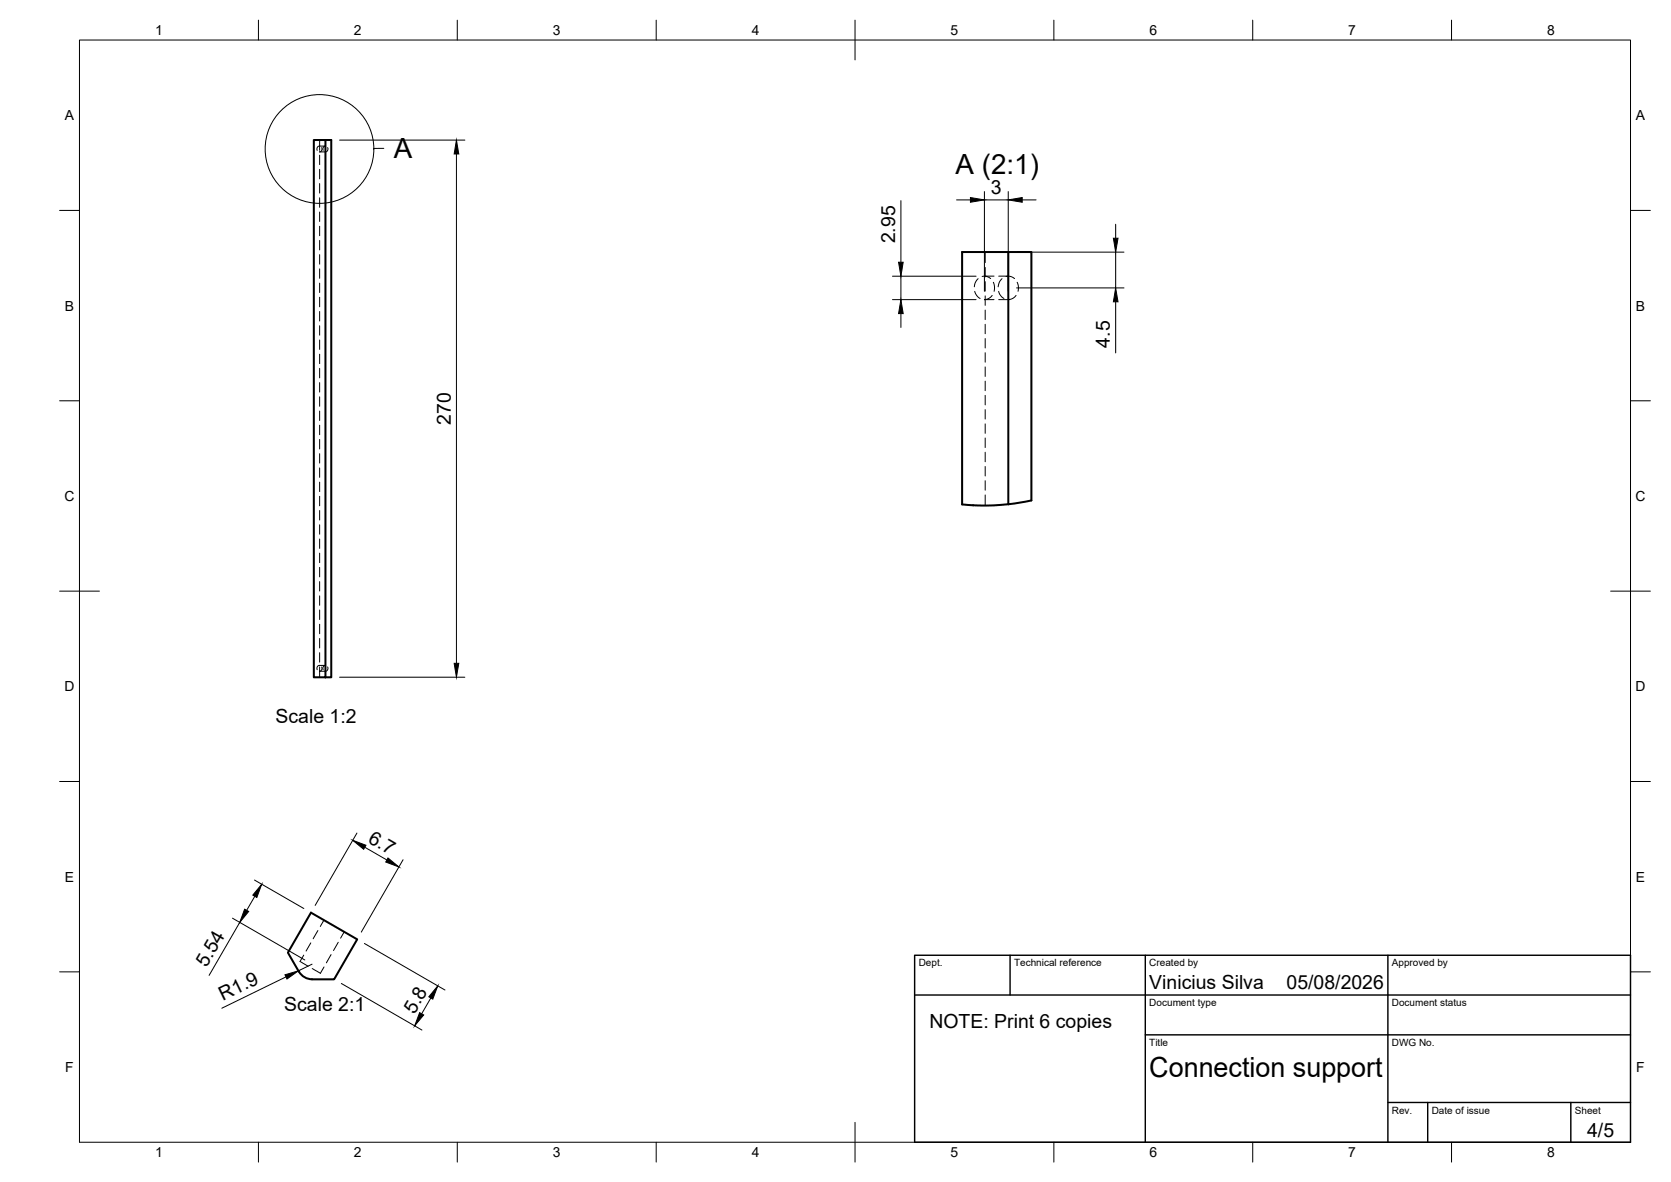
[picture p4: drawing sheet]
<svg xmlns="http://www.w3.org/2000/svg" width="420mm" height="297mm" viewBox="0 0 420 297" stroke-linecap="round" stroke-linejoin="round" font-family="sans-serif">
<!-- layer: Hidden -->
<g fill="none" stroke="#000" stroke-width=".25">
<path d="M79.8 37.8l-.1-.6 .3-.4 1.8-.1-.5 .4v.7M80.4 35.2v2.6M80.4 39v2.4M80.9 37.1l.1 .4a.65 .65 0 0 1-.7 .7h1.5a.73 .73 0 0 0 .6-1.1M80.4 42.6v2.3M80.4 46.1v2.4M80.4 49.7v2.4M80.4 53.3v2.4M80.4 56.9v2.3M80.4 60.4v2.4M80.4 64v2.4M80.4 67.6v2.3"/>
<path d="M80.4 71.1v2.4M80.4 74.7v2.4M80.4 78.3v2.4M245.1 73.2l.5 1.1 .8 .7M245.9 70l-.7 1.1-.2 1M247 69.5l.9-.1 1.2 .6M247.5 69.4h2.4M247.7 63.3v2.7M247.7 67.2v2.4M247.7 70.8v2.4M247.7 74.3v2.4M247.7 77.9v2.4"/>
<path d="M249.5 74.2l-.8 .7-1.2 .4h2.4M249.8 70.9l.3 1.2-.1 1.1M251.1 73.2l.6 1.1 .7 .7M251.1 69.4h2.4M251.9 70l-.5 .7-.4 1.4M252.9 69.5l1-.1 1.2 .6M255.5 74.2l-.8 .7-.8 .4h-2.8M255.8 70.9l.3 1.2-.1 1.1M80.4 81.9v2.3M80.4 85.4v2.4M80.4 89v2.4M80.4 92.6v2.4"/>
<path d="M80.4 96.1v2.4M80.4 99.7v2.4M247.7 81.5v2.4M247.7 85.1v2.3M247.7 88.6v2.4M247.7 92.2v2.4M247.7 95.8v2.4M247.7 99.4v2.4M80.4 103.3v2.4M80.4 106.9v2.3M80.4 110.4v2.4M80.4 114v2.4"/>
<path d="M80.4 117.6v2.4M247.7 102.9v2.4M247.7 106.5v2.4M247.7 110.1v2.4M247.7 113.7v2.3M247.7 117.2v2.4M80.4 121.2v2.3M80.4 124.7v2.4M80.4 128.3v2.4M80.4 131.9v2.3M80.4 135.5v2.3M80.4 139v2.4"/>
<path d="M247.7 120.8v2.4M247.7 124.4v2.6M80.4 142.6v2.4M80.4 146.2v2.3M80.4 149.7v2.4M80.4 153.3v2.4M80.4 156.9v2.4M79.8 168.3l-.1-.6 .4-.5h1.7l-.5 .4v.7M80.4 160.5v2.3M80.4 164v2.4M80.4 167.6v2.6M80.9 167.6l.1 .4a.65 .65 0 0 1-.7 .7h1.5a.73 .73 0 0 0 .6-1.1"/>
<path d="M78.1 236.9l-1.1 2.1M79.9 233.9l-1.2 2M81.4 231.2l-.9 1.6M83.2 239.9l-1.1 2.1M85 236.8l-1.1 2.1M86.6 234.2l-1 1.6M76.4 240l-1 1.6 2.1 1.2M81.5 243l-.9 1.6-2.1-1.2"/>
</g>
<!-- layer: Visible -->
<path d="M78.9 35.2h2.9v135h-2.9zM81.8 35.2h1.5v135h-1.5M253.5 63.3h5.8v62.5l-5.8 .9zM253.5 63.3h-11.6v63.5M253.5 126.7l-5.5 .3-6.1-.2M78.2 229.3l11.6 6.8-5.8 10h-5.5l-1.2-.2-1-.5-1.1-1.2-2.8-4.8z" fill="none" stroke="#000" stroke-width=".51"/>
<!-- layer: BORDER -->
<g fill="none" stroke="#000" stroke-width=".25">
<path d="M20 10.1h390v276.9h-390zM65 5.1v5M115 5.1v5M165 5.1v5M215 5.1v10M265 5.1v5M315 5.1v5M365 5.1v5M15 52.9h5M410 52.9h5M15 100.7h5M410 100.7h5"/>
<path d="M15 148.6h10M405 148.6h10M15 196.4h5M410 196.4h5M15 244.2h5M410 244.2h5M65 287v5M115 287v5M165 287v5M215 282.1v9.9M265 287v5M315 287v5"/>
<path d="M365 287v5"/>
</g>
<!-- layer: TITLEBLOCK -->
<path d="M230 240.1h180v46.9h-180zM230 250h180M254 240.1v9.9M288 240.1v46.9M349 240.1v46.9M288 260.1h122M349 277.1h61M359 277.1v9.9M395 277.1v9.9" fill="none" stroke="#000" stroke-width=".36"/>
<!-- layer: FD_Dimensions -->
<g fill="none" stroke="#000" stroke-width=".25">
<path d="M85.4 35.2h31.5M114.8 38.7v128M226.5 50.4v15.5M240.5 50.2h3.5M247.5 48.1v25.1M247.5 50.2h6M253.5 48.1v25.1M257 50.2h3.5M280.5 56.4v3.5M224.4 75.3h21M224.4 69.4h21M226.5 69.4v5.9"/>
<path d="M226.5 78.8v3.5M255.6 72.4h27M255.6 63.4h27M280.5 63.4v9M280.5 75.8v12.9M85.4 170.2h31.5M89.7 209.3l-10.5 18.2M91.7 212.9l5.6 3.2M101.3 216.1l-10.5 18.1M58.5 230.7l18.1 10.5M60.3 231.8l-7.7 13.3M64 221.2l12.4 7.1"/>
<path d="M64.1 225.2l-2.1 3.6M91.6 237.1l20.3 11.7M71.9 245.5l-16.1 7.9M78.5 242.3l-3.5 1.7M85.8 247.1l20.3 11.8M108.3 250.8l-2.3 4"/>
</g>
<g fill="#000" stroke="#000" stroke-width=".25">
<path d="M114.8 35.2l.6 3.5h-1.2zM244 49.6l3.5 .6-3.5 .6zM253.5 50.2l3.5-.6v1.2zM280 59.9h1.1l-.6 3.5zM226.5 75.3l.6 3.5h-1.2zM225.9 65.9h1.2l-.6 3.5zM280.5 72.4l.6 3.4h-1.1zM114.2 166.7h1.2l-.6 3.5zM88.7 211.2l3.3 1.2-.6 1zM97.6 215.6l2.7 2.3-3.3-1.3zM61.5 228.5l1 .6-2.2 2.7zM65.8 222.2l-1.2 3.3-1-.6z"/>
<path d="M71.6 245l3.4-1-2.8 2zM105.5 254.5l1 .6-2.2 2.7zM110.1 247.8l-1.3 3.3-1-.6z"/>
</g>
<!-- layer: Detail Boundary -->
<g fill="none" stroke="#000" stroke-width=".25">
<path d="M96.5 37.3h-2.5"/>
<circle cx="80.3" cy="37.4" r="13.7"/>
</g>
<g font-size="7">
<text x="99" y="39.7">A</text>
<text x="240.3" y="43.6">A (2:1)</text>
<text x="289" y="270.6">Connection support</text>
</g>
<g font-size="4.9">
<text x="249.2" y="48.8">3</text>
<text x="225.1" y="61.2" transform="rotate(-90 225.1 61.2)">2.95</text>
<text x="279.1" y="87.4" transform="rotate(-90 279.1 87.4)">4.5</text>
<text x="113.3" y="106.7" transform="rotate(-90 113.3 106.7)">270</text>
<text x="69.3" y="181.8">Scale 1:2</text>
<text x="92.3" y="211.6" transform="rotate(30 92.3 211.6)">6.7</text>
<text x="51.9" y="243.4" transform="rotate(-60 51.9 243.4)">5.54</text>
<text x="56" y="251.6" transform="rotate(-26 56 251.6)">R1.9</text>
<text x="289" y="248.5">Vinicius Silva</text>
<text x="323.5" y="248.5">05/08/2026</text>
<text x="71.5" y="254">Scale 2:1</text>
<text x="104.2" y="255" transform="rotate(-60 104.2 255)">5.8</text>
<text x="233.7" y="258.5">NOTE: Print 6 copies</text>
<text x="399.1" y="285.7">4/5</text>
</g>
<g font-size="3.5">
<text x="39" y="8.8">1</text>
<text x="89" y="8.8">2</text>
<text x="139" y="8.8">3</text>
<text x="189" y="8.8">4</text>
<text x="239" y="8.8">5</text>
<text x="289" y="8.8">6</text>
<text x="339" y="8.8">7</text>
<text x="389" y="8.8">8</text>
<text x="16.3" y="30.2">A</text>
<text x="411.3" y="30.2">A</text>
<text x="16.3" y="78">B</text>
<text x="411.3" y="78">B</text>
<text x="16.2" y="125.9">C</text>
<text x="411.2" y="125.9">C</text>
<text x="16.2" y="173.7">D</text>
<text x="411.2" y="173.7">D</text>
<text x="16.3" y="221.6">E</text>
<text x="411.3" y="221.6">E</text>
<text x="16.4" y="269.4">F</text>
<text x="411.4" y="269.4">F</text>
<text x="39" y="290.8">1</text>
<text x="89" y="290.8">2</text>
<text x="139" y="290.8">3</text>
<text x="189" y="290.8">4</text>
<text x="239" y="290.8">5</text>
<text x="289" y="290.8">6</text>
<text x="339" y="290.8">7</text>
<text x="389" y="290.8">8</text>
</g>
<g font-size="2.5">
<text x="231" y="242.9">Dept.</text>
<text x="255" y="242.9">Technical reference</text>
<text x="289" y="242.9">Created by</text>
<text x="350" y="242.9">Approved by</text>
<text x="289" y="252.8">Document type</text>
<text x="350" y="252.8">Document status</text>
<text x="289" y="262.9">Title</text>
<text x="350" y="262.9">DWG No.</text>
<text x="350" y="279.9">Rev.</text>
<text x="360" y="279.9">Date of issue</text>
<text x="396" y="279.9">Sheet</text>
</g>
</svg>
